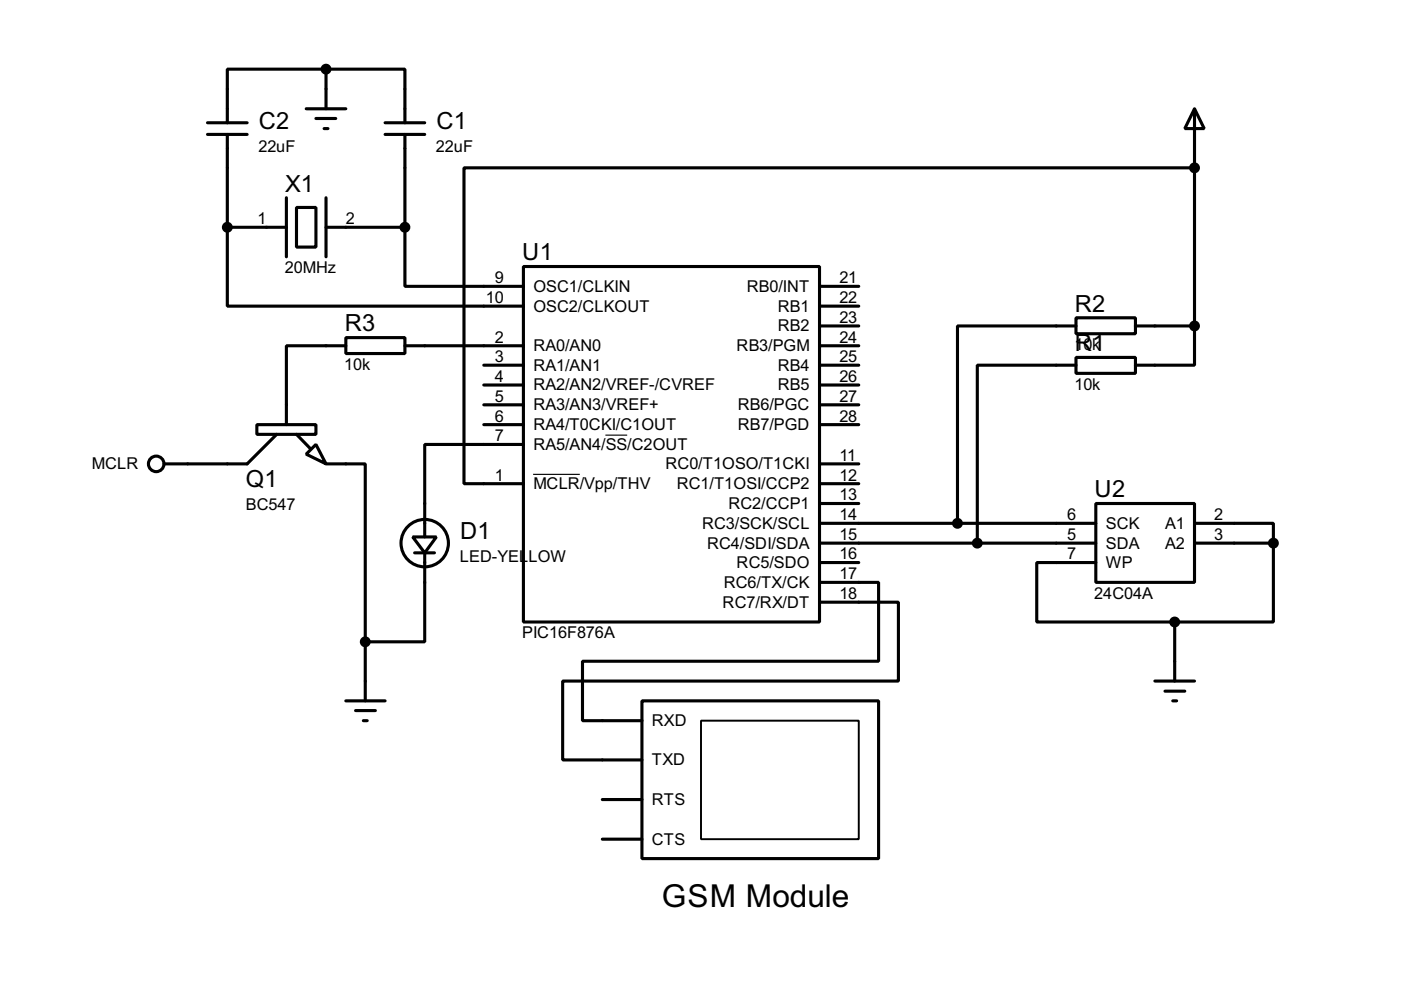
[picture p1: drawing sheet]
<svg xmlns="http://www.w3.org/2000/svg" width="180mm" height="129mm" viewBox="0 0 180 129" stroke-linecap="round" stroke-linejoin="round" font-family="sans-serif">
<g fill="none" stroke="#000" stroke-width=".4">
<path d="M26.7 17.3h5.1M26.7 15.8h5.1M29.3 17.3v12M39.4 14h5.1M40.7 15.3h2.5M41.7 16.6h.5M42 8.9h-12.7v6.9M42 8.9h10.1v6.9M42 8.9v5.1M49.6 17.3h5.1M49.6 15.8h5.1M52.1 17.3v12"/>
<path d="M153.7 14l1.3 2.6h-2.5zM153.7 14v28M29.3 29.3v10.1h38.1M29.3 29.3h7.6M36.9 25.5v7.6M38.2 26.7h2.5v5.1h-2.5zM42 29.3h10.1M42 25.5v7.6M52.1 29.3v7.6h15.3M67.4 34.3h38.1v45.8h-38.1zM105.5 36.9h5M105.5 39.4h5"/>
<path d="M153.7 21.6h-94v40.7h7.7M33.1 54.7h7.6v1.2h-7.6zM35.6 55.9l-3.8 3.8h-10.7M38.2 55.9l1.7 1.8M40.7 57.2l1.3 2.5-2.6-1.2zM42 59.7h5v22.9M44.5 43.5h7.6v2h-7.6zM44.5 44.5h-7.6v10.2M52.1 44.5h15.3M62.3 47h5.1M62.3 49.6h5.1M62.3 54.7h5.1"/>
<path d="M62.3 52.1h5.1M67.4 57.2h-12.7v11.9M105.5 42h5M105.5 44.5h5M105.5 59.7h5M105.5 47h5M105.5 49.6h5M105.5 54.7h5M105.5 52.1h5M138.5 46h7.6v2.1h-7.6zM138.5 40.9h7.6v2.1h-7.6zM138.5 42h-15.3v25.4"/>
<path d="M138.5 47h-12.7v22.9M146.1 42h7.6M153.7 42v5h-7.6M53.1 69.1h3.1l-1.5 2.1zM53.4 71.2h2.5M54.7 71.2v11.4h-7.7M105.5 75h7.6v10.1h-38.1v7.7h7.6M105.5 77.5h10.1v10.2h-43.2v10.1h10.2M105.5 67.4h35.5M105.5 69.9h35.5M105.5 62.3h5M105.5 64.8h5"/>
<path d="M105.5 72.4h5M141 64.8h12.7v10.2h-12.7zM141 72.4h-7.6v7.7h17.8M153.7 67.4h10.2v2.5M153.7 69.9h10.2M163.9 69.9v10.2h-12.7M44.5 90.2h5.1M45.8 91.5h2.5M46.8 92.8h.5M47 82.6v7.6M82.6 90.2h30.5v20.3h-30.5zM148.6 87.7h5.1"/>
<path d="M149.9 89h2.6M150.9 90.2h.5M151.2 80.1v7.6M77.5 102.9h5.1M77.5 108h5.1"/>
<circle cx="20.1" cy="59.7" r="1"/>
<circle cx="54.6" cy="69.9" r="3.1"/>
</g>
<path d="M77.9 56h2.8M68.6 61.1h6" fill="none" stroke="#000" stroke-width=".15"/>
<g fill="#000" stroke="#000" stroke-width=".4">
<circle cx="41.9" cy="8.9" r=".5"/>
<circle cx="29.2" cy="29.3" r=".5"/>
<circle cx="52.1" cy="29.3" r=".5"/>
<circle cx="153.7" cy="21.6" r=".5"/>
<circle cx="153.7" cy="42" r=".5"/>
<circle cx="123.2" cy="67.4" r=".5"/>
<circle cx="125.7" cy="69.9" r=".5"/>
<circle cx="163.8" cy="69.9" r=".5"/>
<circle cx="47" cy="82.6" r=".5"/>
<circle cx="151.1" cy="80.1" r=".5"/>
</g>
<path d="M90.2 92.8h20.3v15.2h-20.3z" fill="none" stroke="#000" stroke-width=".25"/>
<text font-size="4.6" x="85.2" y="116.7">GSM Module</text>
<g font-size="3.4">
<text x="33.3" y="16.6">C2</text>
<text x="56.2" y="16.6">C1</text>
<text x="36.7" y="24.7">X1</text>
<text x="67.2" y="33.5">U1</text>
<text x="138.3" y="40.1">R2</text>
<text x="44.4" y="42.7">R3</text>
<text x="138.3" y="45.2">R1</text>
<text x="31.7" y="62.7">Q1</text>
<text x="140.9" y="64">U2</text>
<text x="59.2" y="69.4">D1</text>
</g>
<g font-size="2.4">
<text x="33.3" y="19.5">22uF</text>
<text x="56.1" y="19.5">22uF</text>
<text x="33.2" y="28.9">1</text>
<text x="44.5" y="28.9">2</text>
<text x="36.7" y="35.2">20MHz</text>
<text x="62.5" y="39">10</text>
<text x="63.7" y="36.5">9</text>
<text x="68.6" y="37.6">OSC1/CLKIN</text>
<text x="68.6" y="40.1">OSC2/CLKOUT</text>
<text x="96.1" y="37.6">RB0/INT</text>
<text x="100.1" y="40.1">RB1</text>
<text x="108" y="41.6">23</text>
<text x="108" y="39">22</text>
<text x="108" y="36.5">21</text>
<text x="44.3" y="47.6">10k</text>
<text x="63.7" y="44.1">2</text>
<text x="63.7" y="46.6">3</text>
<text x="68.6" y="45.2">RA0/AN0</text>
<text x="68.6" y="47.7">RA1/AN1</text>
<text x="94.8" y="45.2">RB3/PGM</text>
<text x="100.1" y="47.7">RB4</text>
<text x="100.1" y="42.7">RB2</text>
<text x="108" y="46.6">25</text>
<text x="108" y="44.1">24</text>
<text x="138.3" y="45.1">10k</text>
<text x="63.7" y="49.2">4</text>
<text x="63.7" y="51.7">5</text>
<text x="68.6" y="50.3">RA2/AN2/VREF-/CVREF</text>
<text x="68.6" y="52.8">RA3/AN3/VREF+</text>
<text x="94.9" y="52.8">RB6/PGC</text>
<text x="100.1" y="50.3">RB5</text>
<text x="108" y="51.7">27</text>
<text x="108" y="49.2">26</text>
<text x="138.3" y="50.2">10k</text>
<text x="63.7" y="54.3">6</text>
<text x="63.7" y="56.8">7</text>
<text x="68.6" y="55.4">RA4/T0CKI/C1OUT</text>
<text x="68.6" y="57.9">RA5/AN4/SS/C2OUT</text>
<text x="94.9" y="55.4">RB7/PGD</text>
<text x="108" y="54.3">28</text>
<text x="108" y="59.3">11</text>
<text x="11.8" y="60.4">MCLR</text>
<text x="31.6" y="65.7">BC547</text>
<text x="63.7" y="61.9">1</text>
<text x="68.6" y="63">MCLR/Vpp/THV</text>
<text x="85.6" y="60.4">RC0/T1OSO/T1CKI</text>
<text x="87.1" y="63">RC1/T1OSI/CCP2</text>
<text x="93.7" y="65.5">RC2/CCP1</text>
<text x="108" y="61.9">12</text>
<text x="108" y="64.4">13</text>
<text x="90.3" y="68.1">RC3/SCK/SCL</text>
<text x="91" y="70.6">RC4/SDI/SDA</text>
<text x="108" y="67">14</text>
<text x="108" y="69.5">15</text>
<text x="137.3" y="67">6</text>
<text x="137.3" y="69.5">5</text>
<text x="142.3" y="68.1">SCK</text>
<text x="142.3" y="70.6">SDA</text>
<text x="149.9" y="68.1">A1</text>
<text x="149.9" y="70.6">A2</text>
<text x="156.3" y="67">2</text>
<text x="156.3" y="69.5">3</text>
<text x="59.2" y="72.4">LED-YEL</text>
<text x="68" y="72.4">LOW</text>
<text x="93.1" y="75.7">RC6/TX/CK</text>
<text x="94.8" y="73.1">RC5/SDO</text>
<text x="108" y="77.1">18</text>
<text x="108" y="74.6">17</text>
<text x="108" y="72">16</text>
<text x="137.3" y="72">7</text>
<text x="140.8" y="77.1">24C04A</text>
<text x="142.3" y="73.1">WP</text>
<text x="67.2" y="82.2">PIC16F876A</text>
<text x="93" y="78.2">RC7/RX/DT</text>
<text x="83.9" y="93.5">RXD</text>
<text x="83.9" y="98.5">TXD</text>
<text x="83.9" y="103.6">RTS</text>
<text x="83.9" y="108.7">CTS</text>
</g>
</svg>
